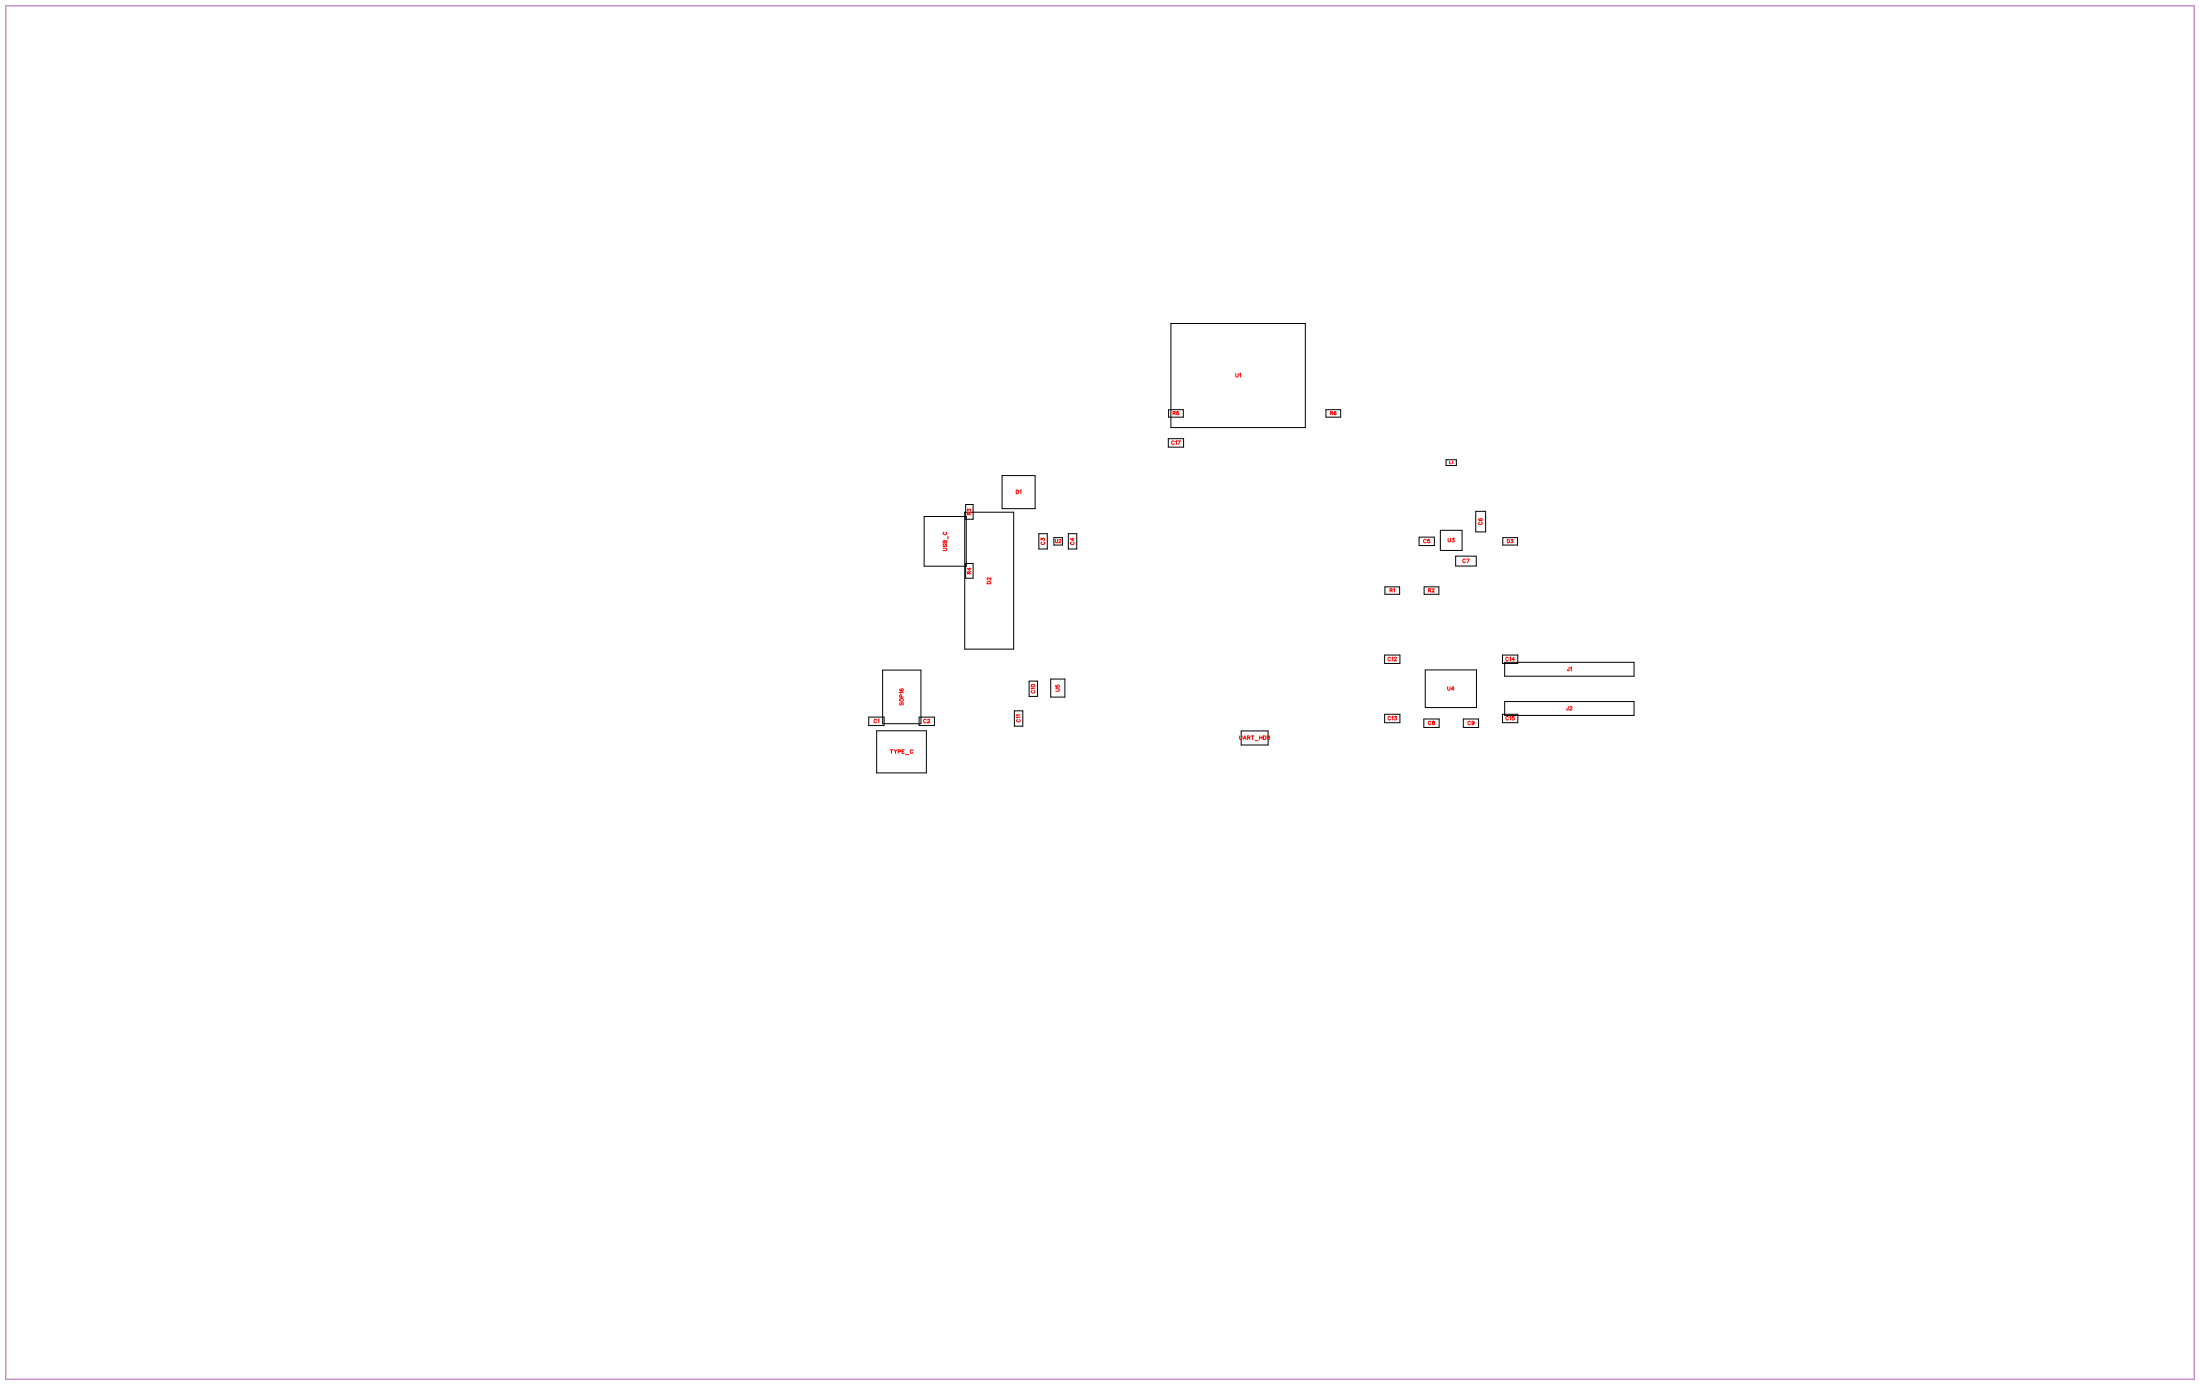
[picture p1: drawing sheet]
<svg xmlns="http://www.w3.org/2000/svg" width="436mm" height="275mm" viewBox="0 0 436 275" stroke-linecap="round" stroke-linejoin="round" font-family="sans-serif">
<path d="M1.1 1.1h434v272.3h-434z" fill="none" stroke="#bf80bf" stroke-width=".25"/>
<g fill="none" stroke="#000" stroke-width=".2">
<path d="M232.2 64.1h26.6v20.7h-26.6zM198.7 94.3h6.6v6.5h-6.6zM231.7 87h3v1.6h-3zM231.7 81.2h2.9v1.5h-2.9zM262.9 81.2h2.9v1.5h-2.9zM286.7 91.1h2.1v1.2h-2.1zM183.3 102.4h8.3v9.9h-8.3zM191.3 101.5h9.7v27.2h-9.7zM191.5 100h1.5v2.9h-1.5zM191.5 111.7h1.5v2.9h-1.5zM206 105.8h1.7v3h-1.7zM209 106.6h1.7v1.5h-1.7z"/>
<path d="M211.8 105.8h1.7v3h-1.7zM274.6 116.3h2.9v1.5h-2.9zM281.4 106.5h3v1.7h-3zM282.4 116.3h2.9v1.5h-2.9zM285.6 105.1h4.3v4h-4.3zM288.6 110.3h4.1v1.9h-4.1zM292.6 101.4h2v4h-2zM298 106.6h2.9v1.5h-2.9zM175 132.8h7.6v10.7h-7.6zM204.1 135h1.6v3.1h-1.6zM208.4 134.6h2.8v3.6h-2.8zM274.6 129.9h3v1.6h-3z"/>
<path d="M282.6 132.8h10.2v7.5h-10.2zM297.9 129.9h3.1v1.6h-3.1zM298.4 131.3h25.6v2.8h-25.6zM298.4 139.1h25.6v2.7h-25.6zM172.3 142.2h3v1.6h-3zM173.8 144.9h9.9v8.3h-9.9zM182.3 142.2h3v1.6h-3zM201.1 140.9h1.7v3.1h-1.7zM246.1 144.9h5.4v2.8h-5.4zM274.6 141.6h3v1.7h-3zM282.3 142.5h3.1v1.7h-3.1zM290.2 142.5h3v1.7h-3z"/>
<path d="M297.9 141.6h3.1v1.7h-3.1z"/>
</g>
<g fill="none" stroke="#f00" stroke-width=".2">
<path d="M245 74v.6l.3 .2 .2-.1v-.7M245.8 74.2l.2-.2v.8M201.5 97.2h.3a.38 .38 0 0 1 .2 .3 .38 .38 0 0 1-.2 .4h-.3zM202.3 97.3l.1-.1v.7M232.6 81.9h.4v-.2l-.4-.1v.6M232.8 81.9l.3 .3M232.8 87.6a.26 .26 0 0 0-.3-.2 .26 .26 0 0 0-.2 .3v.1a.26 .26 0 0 0 .2 .3 .26 .26 0 0 0 .3-.2M233.1 87.5l.2-.1v.7M233.6 87.4h.4l-.3 .7M233.7 81.6h-.3l-.1 .3a.23 .23 0 0 1 .4 0 .23 .23 0 0 1-.1 .3 .23 .23 0 0 1-.3-.1M263.8 81.9h.4v-.2l-.4-.1v.6M264.1 81.9l.2 .3"/>
<path d="M264.9 81.7v-.1a.29 .29 0 0 0-.4 .3 .29 .29 0 0 0 .4 .2 .2 .2 0 0 0-.1-.3 .2 .2 0 0 0-.3 .2M287.5 91.4v.5h.2M288 91.5l.1-.1v.5M187 108.7h.5l.2 .2-.1 .2-.6 .1M187.1 107.9l-.1 .2 .1 .3 .5-.5v.5M187.2 105.5a.26 .26 0 0 0-.2 .3 .26 .26 0 0 0 .3 .2h.2a.26 .26 0 0 0 .2-.2 .26 .26 0 0 0-.1-.3M187.4 107.3l-.3-.1-.1 .4h.7l-.1-.4h-.2v.4M188 106.3v.6M191.9 101.3v-.4l.2 .2a.22 .22 0 0 1 .3-.1 .22 .22 0 0 1 0 .3M192.2 102l-.1-.3-.2-.1v.4h.6M192.2 113.7l-.1-.3-.2-.1v.4h.6M192.3 112.6v.5l-.4-.4h.6"/>
<path d="M192.5 101.6l-.3 .2M192.5 113.3l-.3 .2M195.8 115.3h.6l.1 .4h-.8zM196.5 114.5v.5l-.6-.5-.2 .3 .2 .1M206.4 107.1v-.4l.3 .2a.24 .24 0 0 1 .4-.1 .24 .24 0 0 1-.1 .4M206.6 107.4a.26 .26 0 0 0-.2 .3 .26 .26 0 0 0 .3 .3h.2a.26 .26 0 0 0 .2-.3 .26 .26 0 0 0-.1-.3M209.3 106.9v.5l.2 .2 .2-.1v-.6M210 107.1l.1-.2 .3 .2-.4 .5h.4M212.4 107.5a.26 .26 0 0 0-.1 .3 .26 .26 0 0 0 .2 .2h.2a.26 .26 0 0 0 .3-.2 .26 .26 0 0 0-.2-.3M212.7 106.7v.5l-.4-.4h.7M275.7 117h.3l.1-.2-.4-.1v.7M275.9 117l.2 .4"/>
<path d="M276.3 116.8l.2-.1v.7M282.8 107.1a.26 .26 0 0 0-.3-.2 .26 .26 0 0 0-.2 .3v.2a.26 .26 0 0 0 .2 .2 .26 .26 0 0 0 .3-.1M283.3 117h.4v-.2l-.4-.1v.7M283.5 106.9h-.4v.3a.25 .25 0 0 1 .4 0 .25 .25 0 0 1-.1 .4 .25 .25 0 0 1-.3-.1M283.5 117l.2 .4M284 116.9l.1-.2 .3 .1-.4 .6h.4M287.2 106.7v.5l.2 .2 .2-.1v-.6M288 106.7h.3l-.2 .3a.24 .24 0 0 1 .2 .4 .24 .24 0 0 1-.4-.1M290.6 111a.26 .26 0 0 0-.3-.2 .26 .26 0 0 0-.2 .3v.2a.26 .26 0 0 0 .2 .2 .26 .26 0 0 0 .3-.1M290.8 110.8h.5l-.3 .7M293.3 102.8l-.1 .1a.31 .31 0 0 0 .4 .4 .31 .31 0 0 0 .2-.5 .22 .22 0 0 0-.3 .1 .22 .22 0 0 0 .2 .3M293.4 103.5a.26 .26 0 0 0-.2 .3 .26 .26 0 0 0 .3 .2h.1a.26 .26 0 0 0 .3-.2 .26 .26 0 0 0-.2-.3"/>
<path d="M298.9 107h.2a.35 .35 0 0 1 .2 .3 .35 .35 0 0 1-.2 .3h-.2zM299.6 107h.4l-.2 .2a.22 .22 0 0 1 .2 .3 .22 .22 0 0 1-.4 0M178.5 139.3l-.1 .2 .1 .3 .5-.5v.5M178.5 136.6h-.1a.31 .31 0 0 0 .4 .4 .31 .31 0 0 0 .2-.4 .22 .22 0 0 0-.3 .1 .22 .22 0 0 0 .2 .3M178.8 138.2l-.1-.4h-.2l-.1 .4h.7M179.1 137.3h-.7l.1 .1M204.7 136.9a.26 .26 0 0 0-.2 .3 .26 .26 0 0 0 .3 .2h.1a.26 .26 0 0 0 .3-.2 .26 .26 0 0 0-.2-.3M205.2 136.4h-.7l.1 .2M209.3 136.5h.6l.2 .3-.1 .2h-.7M209.3 135.9v.3h.4a.25 .25 0 0 1-.1-.3 .25 .25 0 0 1 .4 0 .25 .25 0 0 1-.1 .4M275.7 130.5a.26 .26 0 0 0-.3-.2 .26 .26 0 0 0-.2 .3v.1a.26 .26 0 0 0 .2 .3 .26 .26 0 0 0 .3-.2M276 130.4l.2-.1v.7"/>
<path d="M276.5 130.5l.1-.2 .3 .1-.4 .6h.4M287.1 136.1v.5l.2 .2 .2-.1v-.6M288.3 136.6h-.5l.4-.5v.7M299.1 130.5a.26 .26 0 0 0-.3-.2 .26 .26 0 0 0-.2 .3v.1a.26 .26 0 0 0 .2 .3 .26 .26 0 0 0 .3-.2M299.4 130.4l.1-.1v.7M300.3 130.8h-.5l.4-.5v.7M311.1 132.3v.6l-.2 .1-.1-.3M311.4 132.4l.2-.1v.7M173.8 142.8a.26 .26 0 0 0-.3-.2 .26 .26 0 0 0-.2 .3v.1a.26 .26 0 0 0 .2 .3 .26 .26 0 0 0 .3-.2M174.1 142.7l.2-.1v.7M176.5 148.6h.5M176.8 148.6v.8"/>
<path d="M177.3 148.6l.3 .4v.4M177.8 148.6l-.2 .4M178.1 149h.4l.1-.3-.5-.1v.8M178.9 149h.2M179.3 148.6h-.4v.8h.4M179.6 149.6h.6M181 148.8a.26 .26 0 0 0-.3-.2 .26 .26 0 0 0-.2 .3v.2a.26 .26 0 0 0 .2 .3 .26 .26 0 0 0 .3-.2M183.6 142.8a.26 .26 0 0 0-.3-.2 .26 .26 0 0 0-.2 .3v.1a.26 .26 0 0 0 .2 .3 .26 .26 0 0 0 .3-.2M184 142.8l.1-.2 .3 .1-.5 .6h.5M201.7 142.6a.26 .26 0 0 0-.1 .3 .26 .26 0 0 0 .2 .2h.2a.26 .26 0 0 0 .3-.2 .26 .26 0 0 0-.2-.3M202.3 142.2h-.7l.1 .2M202.3 141.7h-.7l.1 .2"/>
<path d="M245.8 145.9v.5l.2 .2 .2-.1 .1-.6M246.6 146.6l.2-.7 .3 .7M246.7 146.4h.3M247.4 146.2h.4v-.2l-.4-.1v.7M247.6 146.2l.3 .4M248.1 145.9h.5M248.4 145.9v.7M248.9 146.8h.6M249.8 145.9v.7M249.8 146.2h.5M250.3 145.9v.7M250.5 145.9h.3a.38 .38 0 0 1 .2 .4 .38 .38 0 0 1-.2 .3h-.3z"/>
<path d="M251.3 146.2h.4v-.2l-.4-.1v.7M251.5 146.2l.3 .4M275.7 142.2a.26 .26 0 0 0-.3-.2 .26 .26 0 0 0-.2 .3v.2a.26 .26 0 0 0 .2 .2 .26 .26 0 0 0 .3-.1M276 142.2l.2-.2v.7M276.5 142h.4l-.2 .3a.24 .24 0 0 1 .2 .4 .24 .24 0 0 1-.4-.1M283.7 143.1a.26 .26 0 0 0-.3-.1 .26 .26 0 0 0-.2 .2v.2a.26 .26 0 0 0 .2 .3 .26 .26 0 0 0 .3-.2M284.1 143v.2l.4 .2a.24 .24 0 0 1-.3 .3 .24 .24 0 0 1-.2-.3l.5-.3-.1-.1zM291.6 143.1a.26 .26 0 0 0-.3-.1 .26 .26 0 0 0-.2 .2v.2a.26 .26 0 0 0 .2 .3 .26 .26 0 0 0 .3-.2M292.3 143.2a.22 .22 0 0 1-.3 .2 .22 .22 0 0 1-.1-.3 .22 .22 0 0 1 .4 0l-.1 .6-.3-.1M299.1 142.2a.26 .26 0 0 0-.3-.2 .26 .26 0 0 0-.2 .3v.2a.26 .26 0 0 0 .2 .2 .26 .26 0 0 0 .3-.1M299.4 142.2l.2-.2v.7M300.2 142h-.3v.3a.25 .25 0 0 1 .3 0 .25 .25 0 0 1 0 .4 .25 .25 0 0 1-.4-.1"/>
<path d="M311 140.1v.6h-.3l-.1-.2M311.3 140.2l.1-.1 .3 .1-.4 .6h.4"/>
<circle cx="178.7" cy="138.7" r=".32"/>
<circle cx="204.8" cy="135.9" r=".32"/>
</g>
<g font-size="1.2" fill="#fff">
<text x="245" y="75">U1</text>
<text x="232.3" y="88.4">C17</text>
<text x="201.5" y="98.2">D1</text>
<text x="282.2" y="107.9">C5</text>
<text x="287.1" y="107.7">U3</text>
<text x="294.2" y="104.1" transform="rotate(-90 294.2 104.1)">C6</text>
<text x="188" y="109.2" transform="rotate(-90 188 109.2)">USB_C</text>
<text x="207.4" y="108" transform="rotate(-90 207.4 108)">C3</text>
<text x="213.3" y="108" transform="rotate(-90 213.3 108)">C4</text>
<text x="290" y="111.8">C7</text>
<text x="196.8" y="115.8" transform="rotate(-90 196.8 115.8)">D2</text>
<text x="275.2" y="131.3">C12</text>
<text x="298.5" y="131.3">C14</text>
<text x="205.5" y="137.5" transform="rotate(-90 205.5 137.5)">C10</text>
<text x="210.4" y="137.1" transform="rotate(-90 210.4 137.1)">U5</text>
<text x="287" y="137.1">U4</text>
<text x="310.7" y="133.3">J1</text>
<text x="173.2" y="143.6">C1</text>
<text x="179.4" y="139.8" transform="rotate(-90 179.4 139.8)">SOP16</text>
<text x="183.1" y="143.6">C2</text>
<text x="202.6" y="143.2" transform="rotate(-90 202.6 143.2)">C11</text>
<text x="275.2" y="143">C13</text>
<text x="283.2" y="144">C8</text>
<text x="291" y="144">C9</text>
<text x="298.5" y="143">C15</text>
<text x="310.6" y="141.1">J2</text>
<text x="176.5" y="149.7">TYPE_C</text>
<text x="245.7" y="146.9">UART_HDR</text>
</g>
<g font-size="1.1" fill="#fff">
<text x="232.6" y="82.5">R5</text>
<text x="263.8" y="82.5">R6</text>
<text x="192.8" y="102.1" transform="rotate(-90 192.8 102.1)">R3</text>
<text x="209.2" y="107.9">U2</text>
<text x="298.8" y="107.9">D3</text>
<text x="192.8" y="113.8" transform="rotate(-90 192.8 113.8)">R4</text>
<text x="275.6" y="117.6">R1</text>
<text x="283.2" y="117.6">R2</text>
</g>
<text font-size=".9" fill="#fff" x="287.4" y="92.2">L1</text>
</svg>
